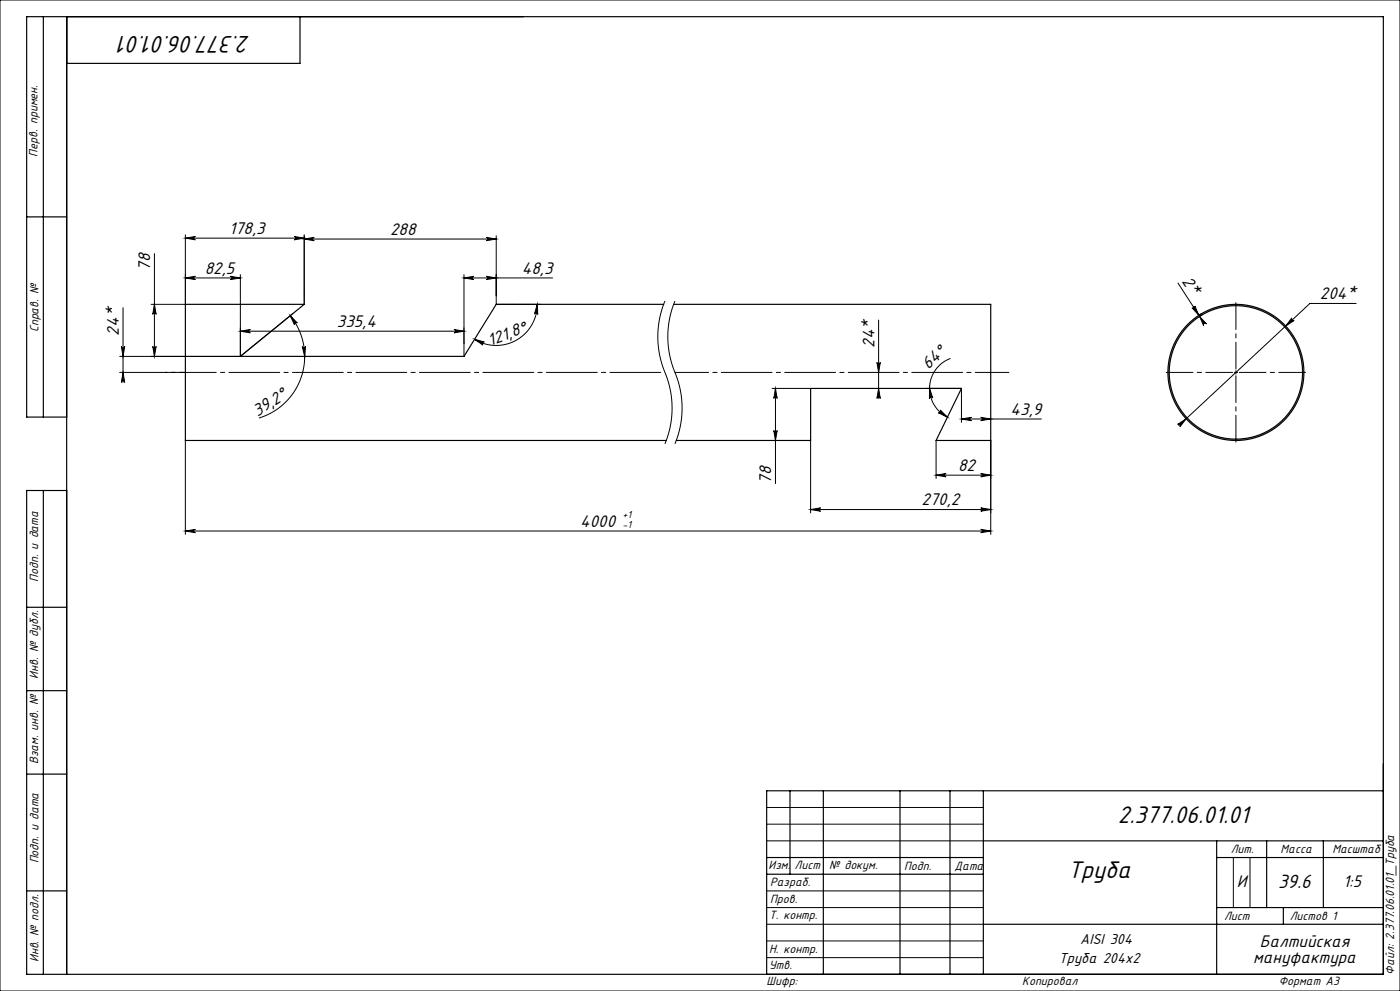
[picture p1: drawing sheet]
<svg xmlns="http://www.w3.org/2000/svg" width="420mm" height="297mm" viewBox="0 0 420 297" stroke-linecap="round" stroke-linejoin="round" font-family="sans-serif">
<g fill="none" stroke="#000" stroke-width=".3">
<path d="M0 0h420v297h-420zM46.3 76v30.8M55.6 70.4v20.8h-10.3M55.6 71.4h35.7M55.6 71.4l3-.5a.5 .5 0 0 0-.5 .5 .5 .5 0 0 0 .5 .5zM88.3 70.9l3 .5-3 .5a.5 .5 0 0 0 .4-.5 .5 .5 0 0 0-.4-.5zM91.3 71.6h57.6M91.3 70.4v20.8M91.3 71.6l3-.5a.5 .5 0 0 0-.5 .5 .5 .5 0 0 0 .5 .5zM145.9 71.1l3 .5-3 .5a.5 .5 0 0 0 .4-.5 .5 .5 0 0 0-.4-.5zM148.9 70.6v20.6h13.3M36.9 92.2v22.4"/>
<path d="M46.3 91.2l.5 3a.5 .5 0 0 0-.5-.5 .5 .5 0 0 0-.5 .5zM55.6 83.3h16.5M55.6 83.3l3-.5a.5 .5 0 0 0-.5 .5 .5 .5 0 0 0 .5 .5zM69.1 82.8l3 .5-3 .5a.5 .5 0 0 0 .5-.5 .5 .5 0 0 0-.5-.5zM72.1 99.3l3-.5a.5 .5 0 0 0-.5 .5 .5 .5 0 0 0 .5 .5zM72.1 82.3v24.5M72.1 99.3h67.1M87.1 94.6l2.1 2.2a.5 .5 0 0 0-.7-.1 .5 .5 0 0 0-.1 .7zM87.1 94.6a19.3 19.3 0 0 1-9.4 30.7M87.8 94l-15.7 12.8M136.2 98.8l3 .5-3 .5a.5 .5 0 0 0 .5-.5 .5 .5 0 0 0-.5-.5zM139.2 83.3l3-.5a.5 .5 0 0 0-.5 .5 .5 .5 0 0 0 .5 .5z"/>
<path d="M139.2 82.3v24.5M139.2 83.3h26.6M145.9 82.8l3 .5-3 .5a.5 .5 0 0 0 .4-.5 .5 .5 0 0 0-.4-.5zM161.2 91.2l.1 3a.5 .5 0 0 0-.4-.5 .5 .5 0 0 0-.6 .4zM161.2 91.2a12.3 12.3 0 0 1-18.8 10.5M199.5 90.2a28.8 28.8 0 0 0 .8 23.5 27.8 27.8 0 0 1-.8 19.3M202.5 90.2a28.8 28.8 0 0 0 .8 23.5 27.8 27.8 0 0 1-.8 19.3M263.6 95.9v23.5M353.4 84.8l6.5 10 .8-.5M357.6 92.3a.5 .5 0 0 0 .7 .1 .5 .5 0 0 0 .2-.7l1.2 2.8zM359.9 94.8l2 2.3a.5 .5 0 0 0-.6-.1 .5 .5 0 0 0-.2 .6zM360.5 94l-.8 .5"/>
<path d="M387.6 95.3a.5 .5 0 0 0 0 .7 .5 .5 0 0 0 .6 0l-2.5 1.7zM406.8 90.9h-13.8l-39.4 36.7M35.9 111.6h12.5M35.9 106.8h36.2M36.4 103.8a.5 .5 0 0 0 .5 .5 .5 .5 0 0 0 .5-.5l-.5 3zM36.9 111.6l.5 3a.5 .5 0 0 0-.5-.5 .5 .5 0 0 0-.5 .5zM45.8 103.8a.5 .5 0 0 0 .5 .5 .5 .5 0 0 0 .5-.5l-.5 3zM90.7 103.9a.5 .5 0 0 0 .5 .4 .5 .5 0 0 0 .5-.5l-.3 3zM142.4 101.7l2.9 .8a.5 .5 0 0 0-.6 .2 .5 .5 0 0 0 .2 .7zM231.6 116.4h11.6M232.6 116.4l.5 3a.5 .5 0 0 0-.5-.5 .5 .5 0 0 0-.5 .5zM232.6 116.4v28.5"/>
<path d="M263.1 108.6a.5 .5 0 0 0 .5 .5 .5 .5 0 0 0 .5-.5l-.5 3zM263.6 116.4l.5 3a.5 .5 0 0 0-.5-.5 .5 .5 0 0 0-.5 .5zM277.9 116.4h10.5v10.2M278.9 116.4l.9 2.9a.5 .5 0 0 0-.5-.4 .5 .5 0 0 0-.5 .6zM285.1 107.4a9.6 9.6 0 0 0-6.2 8.5 9.6 9.6 0 0 0 5.3 9.1M370.3 111.6h1M370.8 111.1v1M55.6 132v28.1M232.1 129a.5 .5 0 0 0 .5 .5 .5 .5 0 0 0 .5-.5l-.5 3zM243.2 132v21.7M280.8 132v11.4M282.1 122.9l2.1 2.1-2.7-1.3a.5 .5 0 0 0 .7-.1 .5 .5 0 0 0-.1-.7z"/>
<path d="M288.4 125.6l3-.5a.5 .5 0 0 0-.4 .5 .5 .5 0 0 0 .4 .5zM288.4 125.6h24M294.2 125.1l3 .5-3 .5a.5 .5 0 0 0 .5-.5 .5 .5 0 0 0-.5-.5zM297.2 132v28.1M353.3 127.2l2.5-1.7-1.8 2.4a.5 .5 0 0 0 0-.7 .5 .5 0 0 0-.7 0zM55.6 159.1l3-.5a.5 .5 0 0 0-.5 .5 .5 .5 0 0 0 .5 .5zM55.6 159.1h241.6M243.2 152.7l3-.5a.5 .5 0 0 0-.5 .5 .5 .5 0 0 0 .5 .5zM243.2 152.7h54M280.8 142.4h16.4M280.8 142.4l3-.5a.5 .5 0 0 0-.4 .5 .5 .5 0 0 0 .4 .5zM294.2 158.6l3 .5-3 .5a.5 .5 0 0 0 .5-.5 .5 .5 0 0 0-.5-.5z"/>
<path d="M294.2 152.2l3 .5-3 .5a.5 .5 0 0 0 .5-.5 .5 .5 0 0 0-.5-.5zM294.2 141.9l3 .5-3 .5a.5 .5 0 0 0 .5-.5 .5 .5 0 0 0-.5-.5zM230 242h65M230 247h65M230 252h65M370 257v15M375 257v15M230 277h65M230 272h65M230 267h65M230 287h65M230 282h65"/>
</g>
<path d="M369.8 111.6h-19.9M370.8 110.6v-19.9M370.8 112.6v19.9M371.8 111.6h19.9" fill="none" stroke="#000" stroke-width=".3" stroke-dasharray="15.2 1.3 1.3 1.3" stroke-dashoffset="7.2"/>
<g fill="none" stroke="#000" stroke-width=".35">
<path d="M13 5v120M20 5v287M90 5v14h-70M8 65h12M199.1 91.2h-50.2l-9.7 15.6h-67.1l19.2-15.6h-35.7v40.8h144.3M202.1 91.2h95.1v40.8h-16.4l7.6-15.6h-45.2v15.6h-40.3M20 125h-12v-120h407v287h-407v-145h12M13 147v145M8 182h12M8 207h12M8 232h12M237 237v25"/>
<path d="M247 237v55M270 237v55M285 237v55M295 237v55M415 237h-185v55M230 257h65M295 252h120M365 252v40M365 257h50M380 252v20M397 252v20M8 267h12"/>
<path d="M230 262h65M295 277h120M365 272h50M385 272v5"/>
<circle cx="370.8" cy="111.6" r="20.4"/>
<circle cx="370.8" cy="111.6" r="20"/>
</g>
<path d="M55.6 111.6h-7.2" fill="none" stroke="#000" stroke-width=".3" stroke-dasharray="15.2 1.3 1.3 1.3" stroke-dashoffset="13.5"/>
<path d="M48.4 111.6h151.1" fill="none" stroke="#000" stroke-width=".3" stroke-dasharray="15.2 1.3 1.3 1.3" stroke-dashoffset="-1.3"/>
<path d="M202.5 111.6h100.2" fill="none" stroke="#000" stroke-width=".3" stroke-dasharray="15.2 1.3 1.3 1.3" stroke-dashoffset="5.2"/>
<g fill="#000">
<path d="M88.3 70.9l3 .5-3 .5a.5 .5 0 0 0 .4-.5 .5 .5 0 0 0-.4-.5zM55.6 71.4l3-.5a.5 .5 0 0 0-.5 .5 .5 .5 0 0 0 .5 .5z"/>
<path d="M69.1 82.8l3 .5-3 .5a.5 .5 0 0 0 .5-.5 .5 .5 0 0 0-.5-.5zM55.6 83.3l3-.5a.5 .5 0 0 0-.5 .5 .5 .5 0 0 0 .5 .5z"/>
<path d="M72.1 99.3l3-.5a.5 .5 0 0 0-.5 .5 .5 .5 0 0 0 .5 .5zM136.2 98.8l3 .5-3 .5a.5 .5 0 0 0 .5-.5 .5 .5 0 0 0-.5-.5zM353.3 127.2a.5 .5 0 0 1 .7 0 .5 .5 0 0 1 0 .7l1.8-2.4zM387.6 95.3l-1.9 2.4 2.5-1.7a.5 .5 0 0 1-.6 0 .5 .5 0 0 1 0-.7z"/>
<path d="M145.9 82.8l3 .5-3 .5a.5 .5 0 0 0 .4-.5 .5 .5 0 0 0-.4-.5zM139.2 83.3l3-.5a.5 .5 0 0 0-.5 .5 .5 .5 0 0 0 .5 .5zM145.9 71.1l3 .5-3 .5a.5 .5 0 0 0 .4-.5 .5 .5 0 0 0-.4-.5zM91.3 71.6l3-.5a.5 .5 0 0 0-.5 .5 .5 .5 0 0 0 .5 .5z"/>
<path d="M357.6 92.3a.5 .5 0 0 0 .7 .1 .5 .5 0 0 0 .2-.7l1.2 2.8zM359.9 94.8l2 2.3a.5 .5 0 0 0-.6-.1 .5 .5 0 0 0-.2 .6z"/>
<path d="M36.4 103.8a.5 .5 0 0 0 .5 .5 .5 .5 0 0 0 .5-.5l-.5 3zM36.9 111.6l.5 3a.5 .5 0 0 0-.5-.5 .5 .5 0 0 0-.5 .5z"/>
<path d="M45.8 103.8a.5 .5 0 0 0 .5 .5 .5 .5 0 0 0 .5-.5l-.5 3zM46.3 91.2l.5 3a.5 .5 0 0 0-.5-.5 .5 .5 0 0 0-.5 .5z"/>
<path d="M90.7 103.9a.5 .5 0 0 0 .5 .4 .5 .5 0 0 0 .5-.5l-.3 3zM87.1 94.6l2.1 2.2a.5 .5 0 0 0-.7-.1 .5 .5 0 0 0-.1 .7z"/>
<path d="M142.4 101.7l2.9 .8a.5 .5 0 0 0-.6 .2 .5 .5 0 0 0 .2 .7zM161.2 91.2l.1 3a.5 .5 0 0 0-.4-.5 .5 .5 0 0 0-.6 .4z"/>
<path d="M263.6 116.4l.5 3a.5 .5 0 0 0-.5-.5 .5 .5 0 0 0-.5 .5zM263.1 108.6a.5 .5 0 0 0 .5 .5 .5 .5 0 0 0 .5-.5l-.5 3z"/>
<path d="M278.9 116.4l.9 2.9a.5 .5 0 0 0-.5-.4 .5 .5 0 0 0-.5 .6zM282.1 122.9l2.1 2.1-2.7-1.3a.5 .5 0 0 0 .7-.1 .5 .5 0 0 0-.1-.7z"/>
<path d="M232.1 129a.5 .5 0 0 0 .5 .5 .5 .5 0 0 0 .5-.5l-.5 3zM232.6 116.4l.5 3a.5 .5 0 0 0-.5-.5 .5 .5 0 0 0-.5 .5z"/>
<path d="M55.6 159.1l3-.5a.5 .5 0 0 0-.5 .5 .5 .5 0 0 0 .5 .5zM294.2 158.6l3 .5-3 .5a.5 .5 0 0 0 .5-.5 .5 .5 0 0 0-.5-.5z"/>
<path d="M243.2 152.7l3-.5a.5 .5 0 0 0-.5 .5 .5 .5 0 0 0 .5 .5zM294.2 152.2l3 .5-3 .5a.5 .5 0 0 0 .5-.5 .5 .5 0 0 0-.5-.5zM288.4 125.6l3-.5a.5 .5 0 0 0-.4 .5 .5 .5 0 0 0 .4 .5zM294.2 125.1l3 .5-3 .5a.5 .5 0 0 0 .5-.5 .5 .5 0 0 0-.5-.5z"/>
<path d="M280.8 142.4l3-.5a.5 .5 0 0 0-.4 .5 .5 .5 0 0 0 .4 .5zM294.2 141.9l3 .5-3 .5a.5 .5 0 0 0 .5-.5 .5 .5 0 0 0-.5-.5z"/>
</g>
<g font-size="8">
<text x="75.1" y="10.7" transform="rotate(-180 75.1 10.7)">2.377.06.01.01</text>
<text x="335.3" y="246.6">2.377.06.01.01</text>
<text x="320.3" y="263.1">Труба</text>
</g>
<text font-size="6.4" x="383.4" y="266">39.6</text>
<g font-size="5.6">
<text x="68.7" y="70.1">178,3</text>
<text x="117" y="70.4">288</text>
<text x="45.1" y="81.1" transform="rotate(-90 45.1 81.1)">78</text>
<text x="61.4" y="82">82,5</text>
<text x="156.5" y="82">48,3</text>
<text x="354.4" y="84.1" transform="rotate(57 354.4 84.1)">2*</text>
<text x="396" y="89.7">204*</text>
<text x="35.7" y="100.6" transform="rotate(-90 35.7 100.6)">24*</text>
<text x="101.1" y="98">335,4</text>
<text x="147.1" y="103.7" transform="rotate(-20 147.1 103.7)">121,8°</text>
<text x="262.3" y="104.2" transform="rotate(-90 262.3 104.2)">24*</text>
<text x="278.5" y="110.7" transform="rotate(-41 278.5 110.7)">64°</text>
<text x="77.2" y="125" transform="rotate(-33 77.2 125)">39,2°</text>
<text x="303.2" y="124.3">43,9</text>
<text x="287.4" y="141.2">82</text>
<text x="231.4" y="144.9" transform="rotate(-90 231.4 144.9)">78</text>
<text x="276.4" y="151.5">270,2</text>
<text x="174" y="157.9">4000</text>
<text x="371.1" y="265.7">И</text>
<text x="403" y="265.8">1:5</text>
<text x="378" y="283.7">Балтийская</text>
<text x="376" y="288.6">мануфактура</text>
</g>
<g font-size="4.8">
<text x="324.1" y="283">AISI 304</text>
<text x="317.6" y="288.6">Труба 204х2</text>
</g>
<g font-size="4">
<text x="11.3" y="46.9" transform="rotate(-90 11.3 46.9)">Перв. примен.</text>
<text x="11.5" y="99.6" transform="rotate(-90 11.5 99.6)">Справ. №</text>
<text x="11.4" y="174.4" transform="rotate(-90 11.4 174.4)">Подп. и дата</text>
<text x="11.5" y="203.4" transform="rotate(-90 11.5 203.4)">Инв. № дубл.</text>
<text x="11.5" y="229" transform="rotate(-90 11.5 229)">Взам. инв. №</text>
<text x="369.2" y="255.6">Лит.</text>
<text x="384.2" y="255.6">Масса</text>
<text x="399.7" y="255.6">Масштаб</text>
<text x="11.5" y="258.8" transform="rotate(-90 11.5 258.8)">Подп. и дата</text>
<text x="230.6" y="260.5">Изм.</text>
<text x="238.4" y="260.5">Лист</text>
<text x="248.7" y="260.5">№ докум.</text>
<text x="271.3" y="260.6">Подп.</text>
<text x="286.4" y="260.6">Дата</text>
<text x="231" y="265.6">Разраб.</text>
<text x="230.7" y="275.4">Т. контр.</text>
<text x="231" y="270.8">Пров.</text>
<text x="367.2" y="275.6">Лист</text>
<text x="386.9" y="275.6">Листов 1</text>
<text x="230.7" y="285.6">Н. контр.</text>
<text x="11.5" y="288.4" transform="rotate(-90 11.5 288.4)">Инв. № подл.</text>
<text x="230.7" y="290.4">Утв.</text>
<text x="418.3" y="292.1" transform="rotate(-90 418.3 292.1)">Файл: 2.377.06.01.01_Труба</text>
<text x="230" y="295.3">Шифр:</text>
<text x="306.7" y="295.3">Копировал</text>
<text x="383.6" y="295.1">Формат A3</text>
</g>
<g font-size="3.4">
<text x="186.7" y="155.2">+1</text>
<text x="186.7" y="158.2">-1</text>
</g>
</svg>
